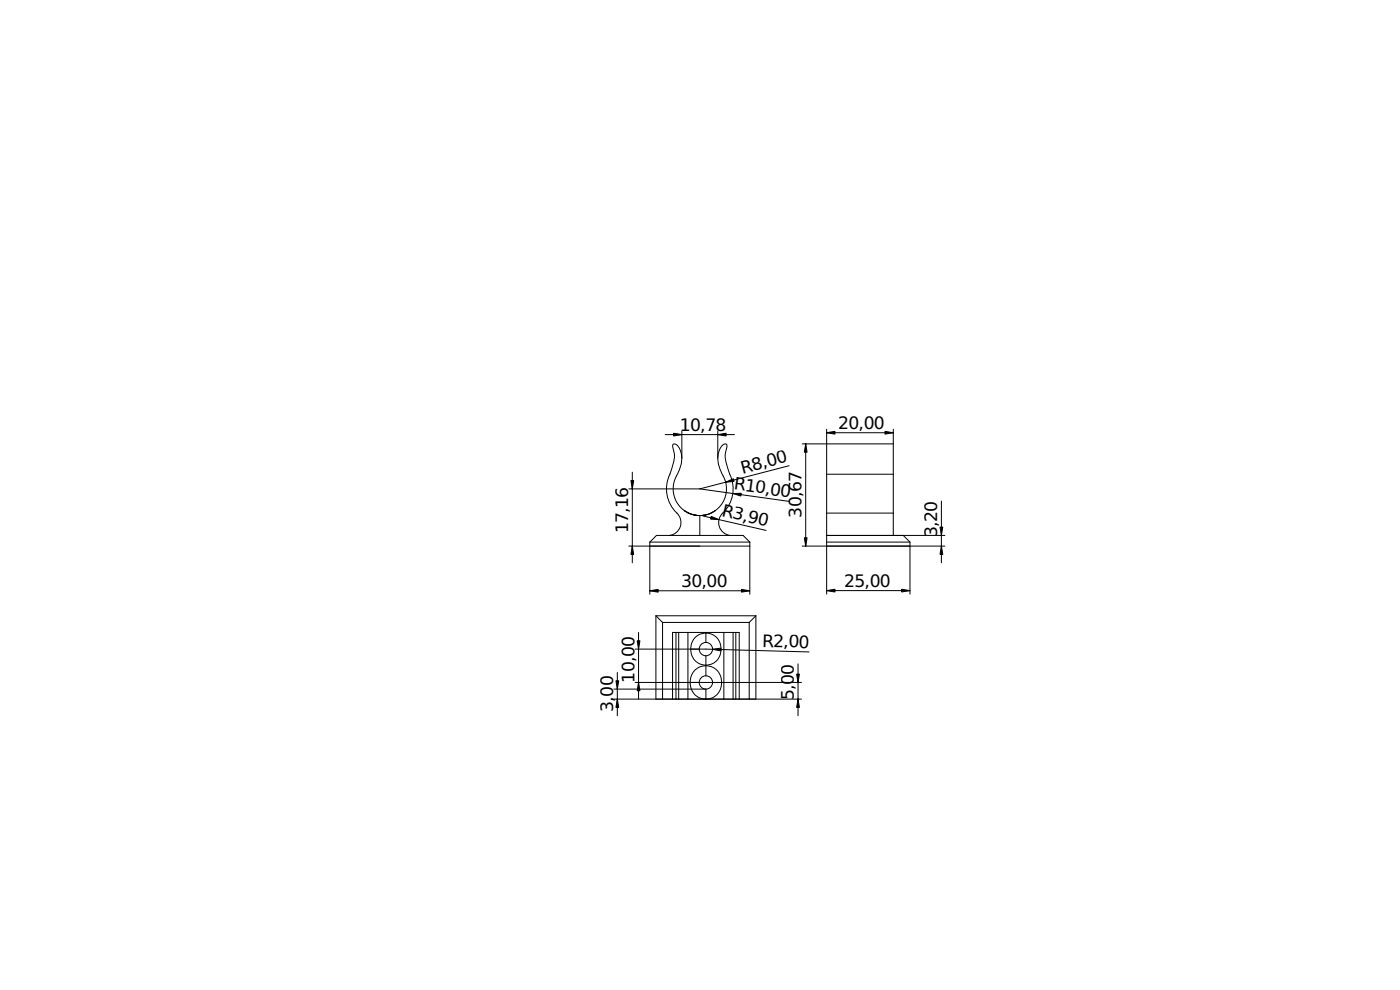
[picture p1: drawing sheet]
<svg xmlns="http://www.w3.org/2000/svg" width="420mm" height="297mm" viewBox="0 0 420 297" stroke-linecap="round" stroke-linejoin="round" font-family="sans-serif">
<g fill="none" stroke="#000" stroke-width=".3">
<path d="M199.6 130.4h20.8M204.6 129.4v8.1M215.4 129.4v8.1M236.8 139.7l-26.8 7M188.7 146.7h21.3M189.8 141.7v27.2M205.3 153.2h.1M205.5 153.3h.1M205.6 153.4l.3 .1h-.2M206.1 153.6l.2 .2-.2-.1M206.2 153.7l.4 .2M206.3 153.8l.3 .1"/>
<path d="M206.5 153.9l.7 .3M206.6 153.9l.5 .2M207.1 154.1l.5 .2M207.5 154.3l.7 .2M208 154.4l.7 .2M208.3 154.5l.9 .1M208.8 154.6h-.1h.4M209 154.6h.2M209.5 154.7h.1M209.8 154.7h.1M210 154.7a8 8 0 0 1-7-11.9 8.3 8.3 0 0 0 .8-8.4 1.29 1.29 0 0 0-1.9-1l.2 1.4a7.6 7.6 0 0 1-.6 6l-.5 1.5a10.2 10.2 0 0 0 2.6 12.1 3.9 3.9 0 0 1-2.7 6.3M210 154.7a8 8 0 0 0 7-11.9 8.3 8.3 0 0 1-.8-8.4 1.29 1.29 0 0 1 1.9-1l-.1 1.4a7.6 7.6 0 0 0 .5 6l.5 1.5a10.2 10.2 0 0 1-2.5 12.1 3.9 3.9 0 0 0 2.6 6.3"/>
<path d="M210 154.7v6M210 146.7l27 3.8M210.4 154.7h-.1M210.9 154.8l19 4.3M211.3 154.6l-.7 .1M211.6 154.5l-.5 .1M212 154.4l-.9 .2M212.3 154.3l-.7 .2M213 154.1l-.4 .2M213.4 153.9l-.5 .3M213.8 153.7l.2-.1-.3 .2M213.9 153.7l-1.2 .5"/>
<path d="M214.5 153.3l-.2 .2M214.7 153.2l-.2 .1M188.7 163.9h36.3M195 162.7l2-2h26l2 2M195 162.7h30M195 162.7v15.6M195 177.3h30M225 162.7v15.6"/>
</g>
<path d="M202.1 130l2.5 .4-2.5 .4zM215.4 130.4l2.5-.4v.8zM189.3 144.2h.9l-.4 2.5zM213.4 154.9l2.4 1-2.6-.1zM217.8 144.7l2.3-1.1 .2 .9zM219.9 148.1l2.6-.1-.2 .8zM189.8 163.9l.4 2.5h-.9zM195 177.3l2.5-.5v.9zM222.5 176.8l2.5 .5-2.5 .4z" fill="#000" stroke="#000" stroke-width=".3"/>
<g fill="#fff">
<path d="M196.8 184.8h30v25h-30z" fill-rule="evenodd"/>
<path d="M198.8 186.8h26v23h-3v-20h-20v20h-3z" fill-rule="evenodd"/>
<path d="M196.8 184.8h30l-2 2h-26z" fill-rule="evenodd"/>
<path d="M217.2 189.8h2.8v20h-2.8z" fill-rule="evenodd"/>
<path d="M203.7 189.8h2.8v20h-2.8z" fill-rule="evenodd"/>
<path d="M224.8 186.8l2-2v25h-2z" fill-rule="evenodd"/>
<path d="M196.8 184.8l2 2v23h-2z" fill-rule="evenodd"/>
<path d="M206.5 189.8h5.3v.2a4.8 4.8 0 0 0-4.5 4.8 4.8 4.8 0 0 0 4.5 4.8v.2a5 5 0 0 0-4.7 5 5 5 0 0 0 4.7 5h-5.3z" fill-rule="evenodd"/>
<path d="M211.8 189.8h5.4v20h-5.4a5 5 0 0 0 4.8-5 5 5 0 0 0-4.8-5v-.2a4.8 4.8 0 0 0 4.6-4.8 4.8 4.8 0 0 0-4.6-4.8z" fill-rule="evenodd"/>
<path d="M211.8 199.8a5 5 0 0 1 4.8 5 5 5 0 0 1-4.8 5v-3a2 2 0 0 0 2-2 2 2 0 0 0-2-2z" fill-rule="evenodd"/>
<path d="M211.8 190a4.8 4.8 0 0 1 4.6 4.8 4.8 4.8 0 0 1-4.6 4.8v-2.8a2 2 0 0 0 2-2 2 2 0 0 0-2-2z" fill-rule="evenodd"/>
<path d="M201.8 189.8h1.1v20h-1.1z" fill-rule="evenodd"/>
<path d="M220.8 189.8h1v20h-1z" fill-rule="evenodd"/>
<path d="M202.9 189.8h.8v20h-.8z" fill-rule="evenodd"/>
<path d="M220 189.8h.8v20h-.8z" fill-rule="evenodd"/>
<path d="M208.6 201.1a4.6 4.6 0 0 1 3.2-1.3v3a2 2 0 0 0-2 2h-2.7l.4-2.2z" fill-rule="evenodd"/>
<path d="M207.1 204.8h2.7a2 2 0 0 0 2 2v3a4.7 4.7 0 0 1-4.7-5z" fill-rule="evenodd"/>
<path d="M207.3 194.8h2.5a2 2 0 0 0 2 2v2.8a4.5 4.5 0 0 1-4.5-4.8z" fill-rule="evenodd"/>
<path d="M208.7 191.2a4.5 4.5 0 0 1 3.1-1.2v2.8a2 2 0 0 0-2 2h-2.5a4.9 4.9 0 0 1 1.4-3.6z" fill-rule="evenodd"/>
<circle cx="211.8" cy="194.8" r="2"/>
<circle cx="211.8" cy="204.8" r="2"/>
</g>
<g fill="none" stroke="#000" stroke-width=".3">
<path d="M190.6 194.8h21.2l31 .8M191.6 189.8v20M196.8 184.8h30M196.8 184.8l2 2M196.8 184.8v25M198.8 186.8h26M198.8 186.8v23M202.9 189.8h.8M202.9 189.8v20h.8M202.9 189.8h-1.1v20M203.7 189.8h2.8M203.7 189.8v20"/>
<path d="M206.5 189.8v20h-2.8M206.5 189.8h10.7M208.7 191.2a4.7 4.7 0 0 1 6-.3 4.7 4.7 0 0 1 1.3 5.9 4.6 4.6 0 0 1-6.1 2.3 4.6 4.6 0 0 1-2.3-6.1zM211.8 192.8a2 2 0 0 0-2 2 2 2 0 0 0 2 2M211.8 192.8a2 2 0 0 1 2 2 2 2 0 0 1-2 2M211.8 189.8v3M211.8 196.8v6M217.2 189.8h2.8M217.2 189.8v20h2.8M220 189.8h.8M220 189.8v20M220.8 189.8v20h-.8"/>
<path d="M220.8 189.8h1v20M224.8 186.8v23M226.8 184.8v25M226.8 184.8l-2 2M239.5 199.2v15.6M184.2 209.8h56.3M184.2 206.8h27.6M185.3 201.8v13M190.6 204.8h49.9M208.6 201.1a4.8 4.8 0 0 1 6.1-.4 4.8 4.8 0 0 1 1.6 5.9 4.8 4.8 0 0 1-6.2 2.9 4.8 4.8 0 0 1-2.8-6.2l.6-1.4zM211.8 202.8a2 2 0 0 0-2 2 2 2 0 0 0 2 2M211.8 202.8a2 2 0 0 1 2 2 2 2 0 0 1-2 2"/>
<path d="M211.8 206.8v3"/>
</g>
<path d="M191.2 192.3h.9l-.5 2.5zM213.8 194.8l2.6-.3-.1 .8zM185.3 209.8l.4 2.5h-.8zM184.9 204.3h.8l-.4 2.5zM191.6 204.8l.5 2.5h-.9zM239.1 202.3h.8l-.4 2.5zM239.5 209.8l.4 2.5h-.8z" fill="#000" stroke="#000" stroke-width=".3"/>
<g fill="#fff">
<path d="M248.1 133.2h20v27.5h3l2 2v1.2h-25z" fill-rule="evenodd"/>
<path d="M248.1 142.3h20v11.7h-20z" fill-rule="evenodd"/>
<path d="M248.1 133.2h20v9.1h-20z" fill-rule="evenodd"/>
<path d="M248.1 154h20v6.7h-20z" fill-rule="evenodd"/>
<path d="M248.1 160.7h23l2 2h-25z" fill-rule="evenodd"/>
<path d="M248.1 162.7h25v1.2h-25z" fill-rule="evenodd"/>
</g>
<g fill="none" stroke="#000" stroke-width=".3">
<path d="M240.8 133.2h27.3M241.8 133.2v30.7M248.1 128.8v13.5M248.1 129.8h20M268.1 133.2v9.1M268.1 128.8v4.4M248.1 142.3v35.9M248.1 142.3h20M248.1 154h20M268.1 142.3v18.4M282.5 150.4v18.5M240.8 163.9h42.8"/>
<path d="M248.1 160.7h35.5M248.1 162.7h25M248.1 177.2h25M271.1 160.7l2 2M273.1 162.7v15.5"/>
</g>
<path d="M241.8 133.2l.4 2.5h-.8zM248.1 129.8l2.5-.4v.9zM265.6 129.4l2.5 .4-2.5 .5zM241.4 161.4h.8l-.4 2.5zM248.1 177.2l2.5-.4v.8zM270.6 176.8l2.5 .4-2.5 .4zM282.1 158.2h.8l-.4 2.5zM282.5 163.9l.4 2.5h-.8z" fill="#000" stroke="#000" stroke-width=".3"/>
<g font-size="4.8">
<text x="204.1" y="129.2">10,78</text>
<text x="251.6" y="128.6">20,00</text>
<text x="222.8" y="142.1" transform="rotate(-15 222.8 142.1)">R8,00</text>
<text x="220.1" y="146.9" transform="rotate(8 220.1 146.9)">R10,00</text>
<text x="216.4" y="154.8" transform="rotate(13 216.4 154.8)">R3,90</text>
<text x="240.6" y="155.3" transform="rotate(-90 240.6 155.3)">30,67</text>
<text x="188.5" y="160" transform="rotate(-90 188.5 160)">17,16</text>
<text x="281.3" y="161.2" transform="rotate(-90 281.3 161.2)">3,20</text>
<text x="204.4" y="176">30,00</text>
<text x="253.4" y="176">25,00</text>
<text x="228.7" y="194" transform="rotate(2 228.7 194)">R2,00</text>
<text x="190.4" y="204.8" transform="rotate(-90 190.4 204.8)">10,00</text>
<text x="184" y="213.6" transform="rotate(-90 184 213.6)">3,00</text>
<text x="238.3" y="210" transform="rotate(-90 238.3 210)">5,00</text>
</g>
</svg>
